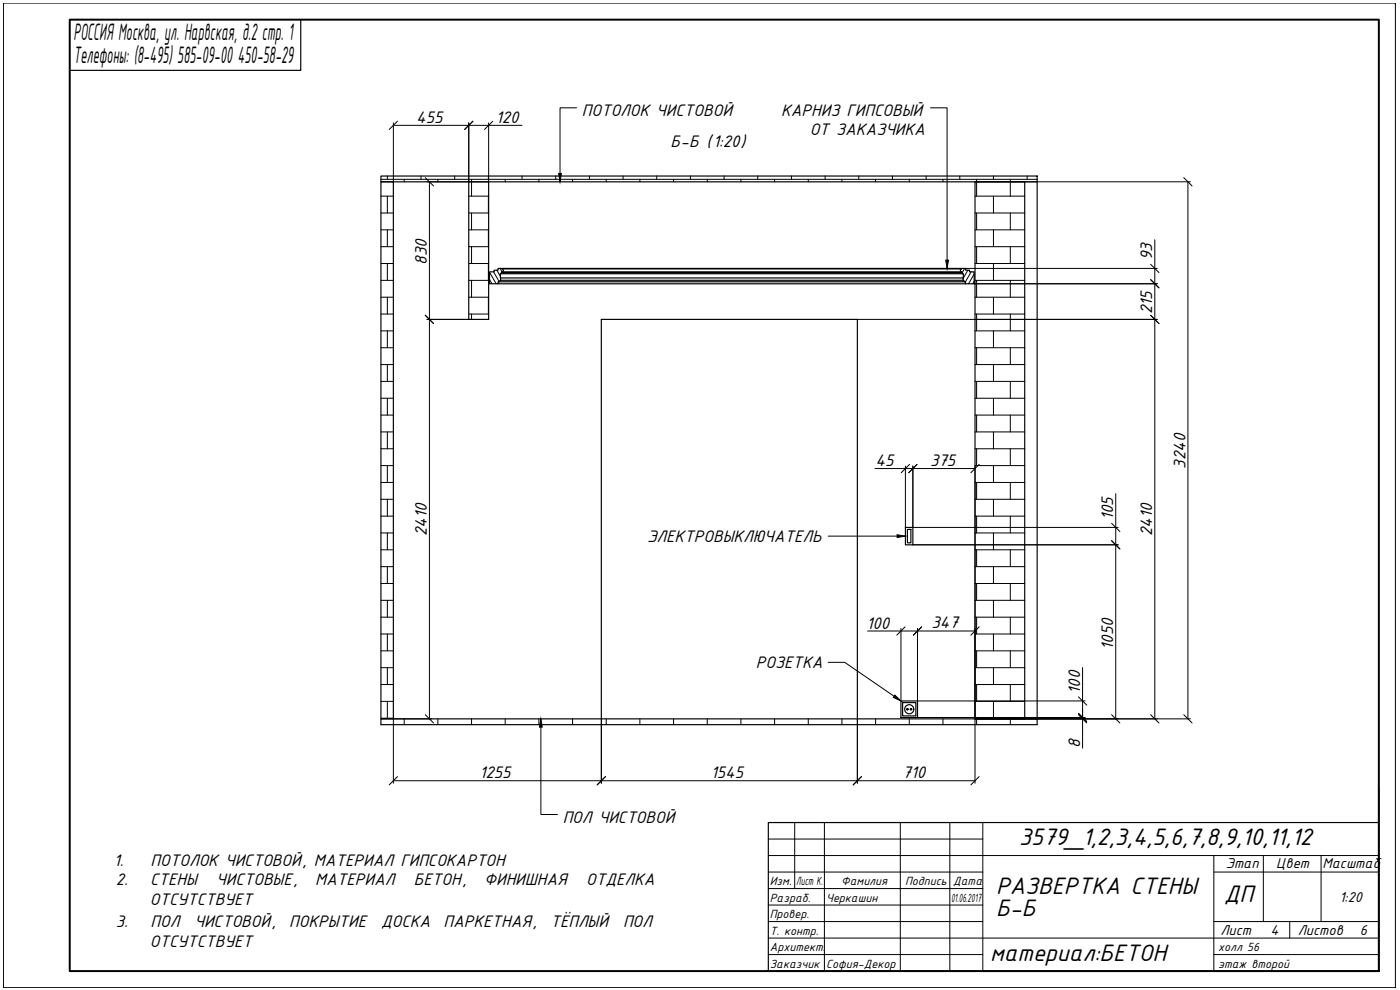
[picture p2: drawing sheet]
<svg xmlns="http://www.w3.org/2000/svg" width="420mm" height="297mm" viewBox="0 0 420 297" stroke-linecap="round" stroke-linejoin="round" font-family="sans-serif">
<g fill="none" stroke="#000" stroke-width=".35">
<path d="M114.3 52.8h197v1.8h-197zM114.3 54.6h3.8v161.1h-3.8zM140.7 54.6h5.9v41.2h-5.9zM292.6 54.6h14.9v161.1h-14.9zM311.3 54.6v161.1M149.5 85.1h140.3M149.8 84.6h139.7M150.2 83.4v.7l-.4 .4M150.2 84.1h138.8M150.2 83.4h138.8M150.3 82.1h-.1v1.3M150.3 82.1h138.6"/>
<path d="M150.5 81.9h138.2M150.5 81.7h138.2M150.5 81.7v.2M150.5 81.9l-.2 .2M150.7 80.7l-1.2-.2v.6h-1.2v.5h-1.4v3.5h2.6v-.5h.3M150.7 80.7h137.9M150.7 80.5h137.9M150.7 80.7l.4 .4-.4 .5M150.7 81.6h137.9M150.7 81.6l-.2 .1M288.6 81.6l.1 .1M288.6 80.7l1.2-.2v.6h1.2v.5h1.4v3.5h-2.6"/>
<path d="M288.6 80.7l-.4 .4 .4 .5M288.7 81.7v.2M288.7 81.9l.2 .2M288.9 82.1h.2l-.1 2 .5 .4M289.5 84.6h.3v.5M271.7 158.2h2.3v5.3h-2.3zM272.3 158.8h1.1v4.1h-1.1zM114.3 215.7h197v1.7h-197zM180.5 215.7v-119.9h76.8v119.9M270.4 210.3h5v5h-5zM270.9 210.8h4v4h-4z"/>
<circle cx="272.3" cy="212.8" r=".23"/>
<circle cx="272.9" cy="212.8" r="1.37"/>
<circle cx="273.4" cy="212.8" r=".23"/>
</g>
<g fill="none" stroke="#000" stroke-width=".3">
<path d="M1 .9h417.8v295.4h-417.8zM413.8 236.7v54.7h-184M230.6 246.8h64.4v44.6M230.6 256.7h183.2M230.6 251.7h64.4M238.5 246.8v19.8M247.4 246.8v44.6M270.2 246.8v44.6M285.1 246.8v44.6M364.3 256.7v34.7M379.1 256.7v19.8M396.5 256.7v19.8"/>
<path d="M230.6 276.5h64.4M230.6 271.6h64.4M230.6 266.6h64.4M230.6 261.7h64.4M364.3 276.5h49.5M364.3 261.7h49.5M387.1 276.5v5M230.6 286.4h64.4M230.6 281.5h183.2M364.3 286.4h49.5"/>
</g>
<path d="M20.9 5.9h392.9v285.5h-392.9z" fill="none" stroke="#000" stroke-width=".6"/>
<path d="M90.3 5.9v15.2h-69.4M413.8 246.8h-183.2v44.6" fill="none" stroke="#000" stroke-width=".35"/>
<g fill="none" stroke="#000" stroke-width=".3">
<path d="M114.3 58.9h3.8M114.3 53.8h197M116.2 52.8v1M116.2 58.9v5M121.3 53.8v.8M126.4 52.8v1M131.4 53.8v.8M136.5 52.8v1M140.7 58.9h5.9M141.5 53.8v5.1M146.6 52.8v1M146.6 58.9v5"/>
<path d="M151.6 53.8v.8M156.7 52.8v1M161.7 53.8v.8M166.8 52.8v1M171.8 53.8v.8M176.9 52.8v1M181.9 53.8v.8M187 52.8v1M192 53.8v.8M197.1 52.8v1M202.1 53.8v.8M207.2 52.8v1"/>
<path d="M212.3 53.8v.8M217.3 52.8v1M222.4 53.8v.8M227.4 52.8v1M232.5 53.8v.8M237.5 52.8v1M242.6 53.8v.8M247.6 52.8v1M252.7 53.8v.8M257.7 52.8v1M262.8 53.8v.8M267.8 52.8v1"/>
<path d="M272.9 53.8v.8M277.9 52.8v1M283 53.8v.8M288 52.8v1M292.6 58.9h14.9M293.1 53.8v5.1M298.2 52.8v1M298.2 58.9v5M303.2 53.8v5.1M308.3 52.8v1M114.3 63.9h3.8M114.3 69h3.8"/>
<path d="M114.3 74h3.8M114.3 79.1h3.8M116.2 69v5M116.2 79.1v5M140.7 63.9h5.9M140.7 69h5.9M140.7 74h5.9M140.7 79.1h5.9M141.5 63.9v5.1M141.5 74v5.1M146.6 69v5M146.6 79.1v5"/>
<path d="M292.6 63.9h14.9M292.6 69h14.9M292.6 74h14.9M292.6 79.1h14.9M293.1 63.9v5.1M293.1 74v5.1M298.2 69v5M298.2 79.1v5M303.2 63.9v5.1M303.2 74v5.1M114.3 84.1h3.8M114.3 89.2h3.8"/>
<path d="M114.3 94.2h3.8M114.3 99.3h3.8M116.2 89.2v5M116.2 99.3v5M140.7 84.1h5.9M140.7 89.2h5.9M140.7 94.2h5.9M141.5 84.1v5.1M141.5 94.2v1.6M146.6 89.2v5M146.9 83.9l.7 1.2M146.9 81.7l2 3.4"/>
<path d="M148.1 81.6l1.7 2.9M149.1 81.1l1.1 1.8M150.1 80.5l.6 1.1M289.5 80.5l-.8 1.4M290.5 81.1l-1.5 2.5M291.5 81.6l-1.8 2.9M292.4 84.4l-.5 .7M292.4 82.2l-1.7 2.9M292.6 84.1h14.9M292.6 89.2h14.9M292.6 94.2h14.9M292.6 99.3h14.9"/>
<path d="M293.1 84.1v5.1M293.1 94.2v5.1M298.2 89.2v5M298.2 99.3v5M303.2 84.1v5.1M303.2 94.2v5.1M114.3 104.3h3.8M114.3 109.4h3.8M114.3 114.4h3.8M114.3 119.5h3.8M116.2 109.4v5M116.2 119.5v5"/>
<path d="M292.6 104.3h14.9M292.6 109.4h14.9M292.6 114.4h14.9M292.6 119.5h14.9M293.1 104.3v5.1M293.1 114.4v5.1M298.2 109.4v5M298.2 119.5v5M303.2 104.3v5.1M303.2 114.4v5.1M114.3 124.5h3.8M114.3 129.6h3.8"/>
<path d="M114.3 134.6h3.8M114.3 139.7h3.8M116.2 129.6v5M116.2 139.7v5.1M292.6 124.5h14.9M292.6 129.6h14.9M292.6 134.6h14.9M292.6 139.7h14.9M293.1 124.5v5.1M293.1 134.6v5.1M298.2 129.6v5M298.2 139.7v5.1"/>
<path d="M303.2 124.5v5.1M303.2 134.6v5.1M114.3 144.8h3.8M114.3 149.8h3.8M114.3 154.9h3.8M114.3 159.9h3.8M116.2 149.8v5.1M116.2 159.9v5.1M292.6 144.8h14.9M292.6 149.8h14.9M292.6 154.9h14.9M292.6 159.9h14.9"/>
<path d="M293.1 144.8v5M293.1 154.9v5M298.2 149.8v5.1M298.2 159.9v5.1M303.2 144.8v5M303.2 154.9v5M114.3 165h3.8M114.3 170h3.8M114.3 175.1h3.8M116.2 170v5.1M292.6 165h14.9M292.6 170h14.9"/>
<path d="M292.6 175.1h14.9M293.1 165v5M293.1 175.1v5M298.2 170v5.1M303.2 165v5M303.2 175.1v5M114.3 180.1h3.8M114.3 185.2h3.8M114.3 190.2h3.8M114.3 195.3h3.8M116.2 180.1v5.1M116.2 190.2v5.1"/>
<path d="M292.6 180.1h14.9M292.6 185.2h14.9M292.6 190.2h14.9M292.6 195.3h14.9M293.1 185.2v5M293.1 195.3v5M298.2 180.1v5.1M298.2 190.2v5.1M303.2 185.2v5M303.2 195.3v5M114.3 200.3h3.8M114.3 205.4h3.8"/>
<path d="M114.3 210.4h3.8M114.3 215.5h3.8M116.2 200.3v5.1M116.2 210.4v5.1M121.3 215.7v1.7M131.4 215.7v1.7M141.5 215.7v1.7M151.6 215.7v1.7M161.7 215.7v1.7M171.8 215.7v1.7M181.9 215.7v1.7M192 215.7v1.7"/>
<path d="M202.1 215.7v1.7M212.3 215.7v1.7M222.4 215.7v1.7M232.5 215.7v1.7M242.6 215.7v1.7M252.7 215.7v1.7M262.8 215.7v1.7M272.9 215.7v1.7M283 215.7v1.7M292.6 200.3h14.9M292.6 205.4h14.9M292.6 210.4h14.9"/>
<path d="M292.6 215.5h14.9M293.1 205.4v5M293.1 215.5v1.9M298.2 200.3v5.1M298.2 210.4v5.1M303.2 205.4v5M303.2 215.5v1.9"/>
</g>
<g fill="none" stroke="#000" stroke-width=".3">
<path d="M118.1 37.6h38.6M118.1 36.9v17.7M140.7 36.9v17.7h-12.6M146.6 36.9v17.7M173 32.4h-4.9v19.7M279.3 32.4h4.9v45.7M128.9 54.6v161.1M292.6 54.6h64.7M356.5 54.6v161.1M346.6 71.9v143.8M128.1 95.8h12.6M257.3 95.8h90"/>
<path d="M289.8 80.5h57.5M292.4 85.1h54.9M271.7 139.8v18.4M274 139.8v18.4h61.6M292.6 139.8v95.2M262.6 140.6h30M334.8 148.1v67.6M248.5 160.9h20.7M274 163.5h61.6M248.5 198.7h5l14.8 10.2M260.4 189.3h32.2M270.4 188.6v21.7"/>
<path d="M275.4 188.6v21.7h50.2M129.6 215.7h-11.5v19.3M162.3 218.2v26.2h5M180.5 215.7v19.3M257.3 215.7v19.3M275.4 215.3h50.2M292.6 215.7h64.7M324.9 212.8v11.7M324.9 200.3v15M118.1 234.3h174.5"/>
</g>
<g fill="none" stroke="#000" stroke-width=".3">
<path d="M119.3 36.4l-2.5 2.5M141.9 36.4l-2.5 2.5M147.9 36.4l-2.5 2.5M127.6 53.3l2.5 2.5M355.3 53.3l2.5 2.5M345.3 79.3l2.5 2.5M127.6 94.6l2.5 2.5M345.3 94.6l2.5 2.5M345.3 83.9l2.5 2.5M273 139.3l-2.5 2.5M275.2 139.3l-2.5 2.5M293.9 139.3l-2.5 2.5"/>
<path d="M333.6 157l2.5 2.5M333.6 162.2l2.5 2.5M271.6 188.1l-2.5 2.5M276.6 188.1l-2.5 2.5M293.9 188.1l-2.5 2.5M127.6 214.4l2.5 2.5M323.7 214l2.4 2.5M323.7 214.4l2.4 2.5M323.7 209.1l2.4 2.5M333.6 214.4l2.5 2.5M345.3 214.4l2.5 2.5M355.3 214.4l2.5 2.5"/>
<path d="M119.3 233l-2.5 2.5M181.7 233l-2.5 2.5M258.5 233l-2.4 2.5M293.9 233l-2.5 2.5"/>
</g>
<path d="M167.7 52.1h.8l-.4 2.5zM283.8 78.1h.9l-.5 2.4zM269.2 160.4l2.5 .5-2.5 .4zM162.3 215.7l.4 2.5h-.8zM268.6 208.6l1.8 1.7-2.3-1.1z" fill="#000" stroke="#000" stroke-width=".3"/>
<g font-size="7.7">
<text x="22.1" y="12.1">РОССИЯ Москва, ул. Нарвская, д.2 стр. 1</text>
<text x="22.1" y="18.9">Телефоны: (8-495) 585-09-00 450-58-29</text>
<text x="305.9" y="253.6">3579_1,2,3,4,5,6,7,8,9,10,11,12</text>
<text x="299" y="268.3">РАЗВЕРТКА СТЕНЫ</text>
<text x="299" y="274.9">Б-Б</text>
<text x="367.3" y="270.5">ДП</text>
<text x="297.2" y="288.3">материал:БЕТОН</text>
</g>
<g font-size="5.4">
<text x="174.6" y="34.8">ПОТОЛОК ЧИСТОВОЙ</text>
<text x="234.4" y="34.8">КАРНИЗ ГИПСОВЫЙ</text>
<text x="124.9" y="36.9">455</text>
<text x="148.8" y="36.9">120</text>
<text x="243" y="40.6">ОТ ЗАКАЗЧИКА</text>
<text x="201.2" y="44.1">Б-Б (1:20)</text>
<text x="128.1" y="79.4" transform="rotate(-90 128.1 79.4)">830</text>
<text x="345.8" y="78.1" transform="rotate(-90 345.8 78.1)">93</text>
<text x="345.8" y="94.3" transform="rotate(-90 345.8 94.3)">215</text>
<text x="262.7" y="139.8">45</text>
<text x="279.1" y="139.8">375</text>
<text x="355.8" y="140.7" transform="rotate(-90 355.8 140.7)">3240</text>
<text x="128.1" y="161" transform="rotate(-90 128.1 161)">2410</text>
<text x="334.1" y="156.1" transform="rotate(-90 334.1 156.1)">105</text>
<text x="345.8" y="161" transform="rotate(-90 345.8 161)">2410</text>
<text x="194.2" y="162.6">ЭЛЕКТРОВЫКЛЮЧАТЕЛЬ</text>
<text x="260.1" y="188.6">100</text>
<text x="279.6" y="188.5">347</text>
<text x="334.1" y="194.9" transform="rotate(-90 334.1 194.9)">1050</text>
<text x="226.9" y="200.5">РОЗЕТКА</text>
<text x="324.1" y="208.1" transform="rotate(-90 324.1 208.1)">100</text>
<text x="324.1" y="224.3" transform="rotate(-90 324.1 224.3)">8</text>
<text x="143.9" y="233.5">1255</text>
<text x="213.3" y="233.5">1545</text>
<text x="270.9" y="233.5">710</text>
<text x="168.9" y="246.8">ПОЛ ЧИСТОВОЙ</text>
<text x="34.1" y="259.8">1.</text>
<text x="45.2" y="259.8">ПОТОЛОК ЧИСТОВОЙ, МАТЕРИАЛ ГИПСОКАРТОН</text>
<text x="34.8" y="265.6">2.</text>
<text x="45" y="265.6">СТЕНЫ</text>
<text x="64.9" y="265.6">ЧИСТОВЫЕ,</text>
<text x="94.6" y="265.6">МАТЕРИАЛ</text>
<text x="124.2" y="265.6">БЕТОН,</text>
<text x="145.3" y="265.6">ФИНИШНАЯ</text>
<text x="175.9" y="265.6">ОТДЕЛКА</text>
<text x="45" y="271.4">ОТСУТСТВУЕТ</text>
<text x="34.8" y="278.3">3.</text>
<text x="45.2" y="278.3">ПОЛ</text>
<text x="58.4" y="278.3">ЧИСТОВОЙ,</text>
<text x="86.8" y="278.3">ПОКРЫТИЕ</text>
<text x="114.4" y="278.3">ДОСКА</text>
<text x="133.1" y="278.3">ПАРКЕТНАЯ,</text>
<text x="165.2" y="278.3">ТЁПЛЫЙ</text>
<text x="187" y="278.3">ПОЛ</text>
<text x="45" y="284.1">ОТСУТСТВУЕТ</text>
</g>
<g font-size="4.6">
<text x="367.9" y="260.4">Этап</text>
<text x="383" y="260.4">Цвет</text>
<text x="396.9" y="260.4">Масштаб</text>
<text x="402" y="270.5">1:20</text>
<text x="366.3" y="280.5">Лист</text>
<text x="381.3" y="280.5">4</text>
<text x="389.5" y="280.5">Листов</text>
<text x="408.1" y="280.5">6</text>
</g>
<g font-size="3.8">
<text x="231" y="265.6">Изм.</text>
<text x="239" y="265.6">Лист К.</text>
<text x="252.4" y="265.6">Фамилия</text>
<text x="271.6" y="265.6">Подпись</text>
<text x="286" y="265.6">Дата</text>
<text x="231" y="270.6">Разраб.</text>
<text x="231" y="275.5">Провер.</text>
<text x="247.9" y="270.6">Черкашин</text>
<text x="285.4" y="270.6">01.06.2017</text>
<text x="231" y="280.5">Т. контр.</text>
<text x="231" y="285.4">Архитект.</text>
<text x="365.6" y="285.4">холл 56</text>
<text x="231" y="290.4">Заказчик</text>
<text x="247.9" y="290.4">София-Декор</text>
<text x="365.6" y="290.4">этаж второй</text>
</g>
</svg>
